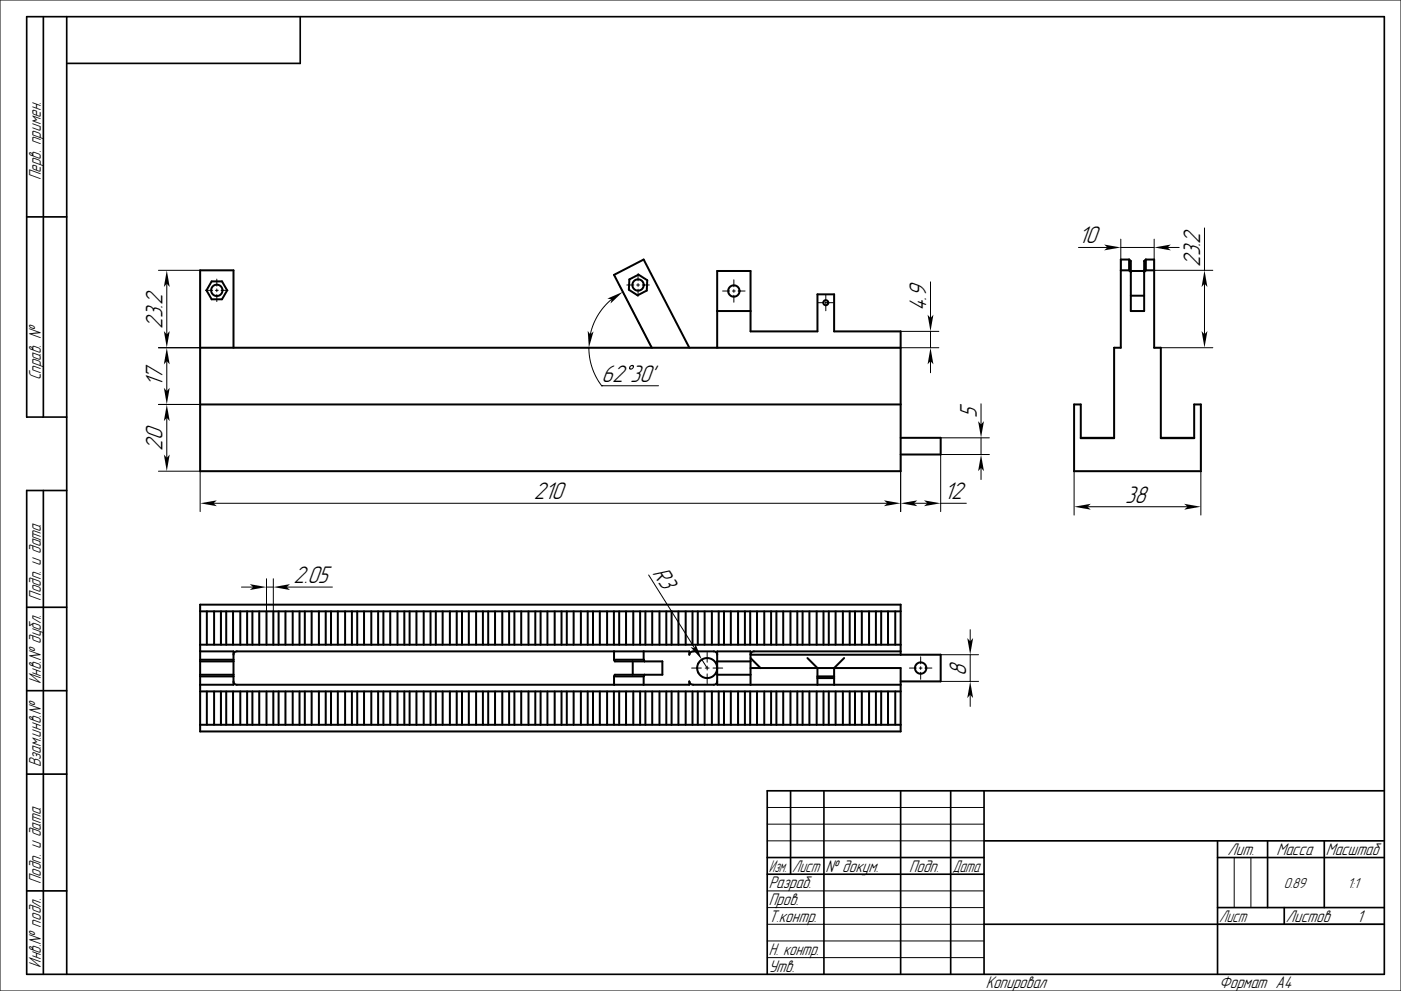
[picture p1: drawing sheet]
<svg xmlns="http://www.w3.org/2000/svg" width="420mm" height="297mm" viewBox="0 0 420 297" stroke-linecap="round" stroke-linejoin="round" font-family="sans-serif">
<g fill="none" stroke="#000" stroke-width=".3">
<path d="M0 0h420v297h-420zM323.3 74.2h8.7M336 74.2h10M336 71.7v9.3M346 71.7v9.3h17.6M350 74.2h3.5M361.1 68.3v12.7M47.5 81h12.5M50 85v15.2M61.6 87h2.1M64.6 87h.8M65 83.6v2.2"/>
<path d="M65 86.6v.8M65 88.3v2.1M66.3 87h2.1M183.4 89.7a18.9 18.9 0 0 0-6.4 10.5M185.6 85.3l9.8 18.9M187.9 85.4h2.1M190.9 85.4h.8M191.3 82v2.1M191.3 85v.8M191.3 86.7v2.1M192.5 85.4h2.1M216.6 87.2h2.1"/>
<path d="M219.6 87.2h.8M220 83.8v2.2M220 86.8v.8M220 88.5v2.1M221.3 87.2h2.1M245.1 90.7h1.6M247.3 90.7h.6M247.6 88.3v1.5M247.6 90.4v.6M247.6 91.6v1.5M248.5 90.7h1.5M270 99.3h11.5"/>
<path d="M279 84.5v10.8M279 99.3v4.9M361.1 85v15.2M47.5 104.2h12.5M50 108.2v9M174 104.2h107.5M176.5 104.2a18.9 18.9 0 0 0 3.9 11.4M180.4 115.6h.1M180.4 115.6h17M279 108.2v3.5M346 104.2h17.6M47.5 121.2h12.5"/>
<path d="M50 125.2v12M270 136.2v17.1M282 131.2h14.6M294.1 121v6.2M294.1 131.2v5M296.6 136.2h-14.6v17.1M47.5 141.2h12.5v12.1M64 150.8h202M274 150.8h4M282 150.8h7.7M294.1 140.2v3.5M322 141.2v13.2"/>
<path d="M326 151.9h30M360 141.2v13.2M72.4 175.9h3.5M79.9 175.9h2M79.9 173.4v9.8M81.9 173.4v9.8M85.9 175.9h13.7M194.5 172.3l13.8 22M210.4 197.7l1.6 2.5M212 195.5v3M212 199.6v1.2M276 196.8v2.2"/>
<path d="M276 199.8v.8M282 196.2h11.4M290.8 188.7v3.5M290.8 196.2v8M207.3 200.2h3M211.4 200.2h1.2M212 202v2.9M213.8 200.2h2.9M272.6 200.2h2.1M275.6 200.2h.8M276 201.5v2.1M277.3 200.2h2.1"/>
<path d="M282 204.2h11.4M290.8 208.2v3.5M230 252h65M230 242h65M230 247h65M370 257v15M375 257v15M230 277h65M230 267h65M230 272h65M365 277h50M230 282h65"/>
<path d="M230 287h65"/>
</g>
<g fill="none" stroke="#000" stroke-width=".5">
<path d="M13 5v120M20 5v287M90 5v14h-70M8 65h12M20 125h-12v-120h407v287h-407v-145h12M13 147v145M8 182h12M8 207h12M8 232h12M237 237v25M247 237v55M270 237v55"/>
<path d="M285 237v55M295 237v55M415 237h-185v55M230 257h65M295 252h120M365 257h50M365 252v40M380 252v20M397 252v20M8 267h12M230 262h65M295 277h120"/>
<path d="M365 272h50M385 272v5"/>
</g>
<g fill="none" stroke="#000" stroke-width=".6">
<path d="M338.5 77.8l.5 .4v15h4v-15l.5-.4M338.5 77.8h-2.5v26.4h-2v27.1h-10v-10.1h-2v20h38v-20h-2v10.1h-10v-27.1h-2v-26.4h-2.5M338.5 77.8v3.2M343.5 77.8v3.2M63.4 84.3h3.2l1.5 2.7-1.5 2.7h-3.2l-1.5-2.7zM188.7 83.7l2.7-1.4 2.6 1.7-.1 3.1-2.8 1.4-2.6-1.7zM215 93.2h10M336 81h2.5M338.5 81l.5 .5M339 81.2h4M339 88.6h4M343.5 81h2.5"/>
<path d="M343.5 81l-.5 .5M60 104.2h210M70 104.2v-23.2h-10v60.2h210v-41.9h-19.9v-11.1h-5v11.1h-20.1v-18.1h-10v23M195.4 104.2l-11.3-21.8 8.9-4.6 13.6 26.4M60 121.2h210M270 131.2h12v5h-12M324 131.2h10M348 131.2h10M60 195.2h10v10h-10M60 183.2h210M60 193.2h210M60 198.2h10"/>
<path d="M60 197.7h10M62 183.2v10M64.2 183.2v10M66.2 183.2v10M67.8 183.2v10M69.9 183.2v10M70 196.2l.3-.7 .7-.3h135.6v1l.2-.5 1-.5h6.2l.7 .3 .3 .7M72 183.2v10M74.1 183.2v10M75.7 183.2v10M77.7 183.2v10M79.9 183.2v10"/>
<path d="M81.9 183.2v10M83.5 183.2v10M85.6 183.2v10M87.7 183.2v10M89.8 183.2v10M91.4 183.2v10M93.4 183.2v10M95.6 183.2v10M97.6 183.2v10M99.2 183.2v10M101.3 183.2v10M103.5 183.2v10"/>
<path d="M105.5 183.2v10M107.1 183.2v10M109.1 183.2v10M111.3 183.2v10M113.4 183.2v10M114.9 183.2v10M117 183.2v10M119.2 183.2v10M121.2 183.2v10M122.8 183.2v10M124.8 183.2v10M127 183.2v10"/>
<path d="M129.1 183.2v10M130.6 183.2v10M132.7 183.2v10M134.9 183.2v10M136.9 183.2v10M138.5 183.2v10M140.6 183.2v10M142.7 183.2v10M144.8 183.2v10M146.4 183.2v10M148.4 183.2v10M150.6 183.2v10"/>
<path d="M152.6 183.2v10M154.2 183.2v10M156.3 183.2v10M158.4 183.2v10M160.5 183.2v10M162.1 183.2v10M164.1 183.2v10M166.3 183.2v10M168.3 183.2v10M169.9 183.2v10M172 183.2v10M174.1 183.2v10"/>
<path d="M176.2 183.2v10M177.8 183.2v10M179.8 183.2v10M182 183.2v10M184 183.2v10M184.1 195.2v2.5M184.1 197.7l.2 .5h14.3v4h-14.3l-.2 .5M184.1 197.7h8.9M185.6 183.2v10M187.7 183.2v10M189.7 198.2v4M189.8 183.2v10"/>
<path d="M191.9 183.2v10M193 195.2v2.5M193 197.7l.2 .5M193.5 183.2v10M195.5 183.2v10M197.7 183.2v10M199.7 183.2v10M201.3 183.2v10M203.4 183.2v10M205.6 183.2v10M207.6 183.2v10M209.2 183.2v10"/>
<path d="M211.2 183.2v10M213.4 183.2v10M215 198.2h10M215.5 183.2v10M217 183.2v10M219.1 183.2v10M221.3 183.2v10M223.3 183.2v10M224.9 183.2v10M225 197.2l3 3M226.9 183.2v10M229.1 183.2v10"/>
<path d="M231.2 183.2v10M232.8 183.2v10M234.8 183.2v10M237 183.2v10M239 183.2v10M240.6 183.2v10M242.1 197.2l3 3v5M242.7 183.2v10M244.8 183.2v10M246.9 183.2v10M248.5 183.2v10M250.5 183.2v10"/>
<path d="M252.7 183.2v10M253.1 197.2l-3 3v5M254.7 183.2v10M256.3 183.2v10M258.4 183.2v10M260.5 183.2v10M262.6 183.2v10M264.2 183.2v10M266.2 183.2v10M268.4 183.2v10M270 195.2h-44l-.7 .3-.3 .7h57v8h-12M270 196.2v-15h-210v38h210v-19h-45"/>
<path d="M60 217.2h210M60 207.2h210M60 202.7h10M60 202.2h10M62 207.2v10M64.2 207.2v10M66.2 207.2v10M67.8 207.2v10M69.9 207.2v10M70 204.2l.3 .7 .7 .3h135.6v-1l.2 .5 1 .5h6.2l.7-.3 .3-.7M72 207.2v10M74.1 207.2v10"/>
<path d="M75.7 207.2v10M77.7 207.2v10M79.9 207.2v10M81.9 207.2v10M83.5 207.2v10M85.6 207.2v10M87.7 207.2v10M89.8 207.2v10M91.4 207.2v10M93.4 207.2v10M95.6 207.2v10M97.6 207.2v10"/>
<path d="M99.2 207.2v10M101.3 207.2v10M103.5 207.2v10M105.5 207.2v10M107.1 207.2v10M109.1 207.2v10M111.3 207.2v10M113.4 207.2v10M114.9 207.2v10M117 207.2v10M119.2 207.2v10M121.2 207.2v10"/>
<path d="M122.8 207.2v10M124.8 207.2v10M127 207.2v10M129.1 207.2v10M130.6 207.2v10M132.7 207.2v10M134.9 207.2v10M136.9 207.2v10M138.5 207.2v10M140.6 207.2v10M142.7 207.2v10M144.8 207.2v10"/>
<path d="M146.4 207.2v10M148.4 207.2v10M150.6 207.2v10M152.6 207.2v10M154.2 207.2v10M156.3 207.2v10M158.4 207.2v10M160.5 207.2v10M162.1 207.2v10M164.1 207.2v10M166.3 207.2v10M168.3 207.2v10"/>
<path d="M169.9 207.2v10M172 207.2v10M174.1 207.2v10M176.2 207.2v10M177.8 207.2v10M179.8 207.2v10M182 207.2v10M184 207.2v10M184.1 202.7v2.5M184.1 202.7h8.9M185.6 207.2v10M187.7 207.2v10"/>
<path d="M189.8 207.2v10M191.9 207.2v10M193 202.7v2.5M193.2 202.2l-.2 .5M193.5 207.2v10M195.5 207.2v10M197.7 207.2v10M199.7 207.2v10M201.3 207.2v10M203.4 207.2v10M205.6 207.2v10M207.6 207.2v10"/>
<path d="M209.2 207.2v10M211.2 207.2v10M213.4 207.2v10M215 202.2h10M215.5 207.2v10M217 207.2v10M219.1 207.2v10M221.3 207.2v10M223.3 207.2v10M224.9 207.2v10M225 205.2v-10h-10v10h55M226.9 207.2v10"/>
<path d="M229.1 207.2v10M231.2 207.2v10M232.8 207.2v10M234.8 207.2v10M237 207.2v10M239 207.2v10M240.6 207.2v10M242.7 207.2v10M244.8 207.2v10M245.1 202.7h5M245.1 203.2h5M246.9 207.2v10"/>
<path d="M248.5 207.2v10M250.5 207.2v10M252.7 207.2v10M254.7 207.2v10M256.3 207.2v10M258.4 207.2v10M260.5 207.2v10M262.6 207.2v10M264.2 207.2v10M266.2 207.2v10M268.4 207.2v10"/>
<circle cx="65" cy="87" r="1.7"/>
<circle cx="191.3" cy="85.4" r="1.7"/>
<circle cx="220" cy="87.2" r="1.7"/>
<circle cx="247.6" cy="90.7" r=".75"/>
<circle cx="212" cy="200.2" r="3"/>
<circle cx="276" cy="200.2" r="1.7"/>
</g>
<g fill="#000">
<path d="M331 73.3l5 .9-5 .8 1-.8z" fill-rule="evenodd"/>
<path d="M346 74.2l5-.9-1 .9 1 .8z" fill-rule="evenodd"/>
<path d="M49.1 99.2l.9 1 .9-1-.9 5z" fill-rule="evenodd"/>
<path d="M50 81l.9 5-.9-1-.9 1z" fill-rule="evenodd"/>
<path d="M176.2 99.2l.8 1 .9-.9-1.4 4.9z" fill-rule="evenodd"/>
<path d="M182.1 89.5l4.6-2-3.7 3.5 .4-1.3z" fill-rule="evenodd"/>
<path d="M278.1 94.3l.9 1 .8-1-.8 5z" fill-rule="evenodd"/>
<path d="M360.2 99.2l.9 1 .9-1-.9 5z" fill-rule="evenodd"/>
<path d="M361.1 81l.9 5-.9-1-.9 1z" fill-rule="evenodd"/>
<path d="M49.1 116.2l.9 1 .9-1-.9 5z" fill-rule="evenodd"/>
<path d="M50 104.2l.9 5-.9-1-.9 1z" fill-rule="evenodd"/>
<path d="M188.8 109.7l1-.3 .2 .6-.5 .7-.6 .1-.3-.5zM188.9 110.1a.4 .4 0 0 0 .8 0 .4 .4 0 0 0-.8 0z" fill-rule="evenodd"/>
<path d="M279 104.2l.8 5-.8-1-.9 1z" fill-rule="evenodd"/>
<path d="M49.1 136.2l.9 1 .9-1-.9 5z" fill-rule="evenodd"/>
<path d="M50 121.2l.9 5-.9-1-.9 1z" fill-rule="evenodd"/>
<path d="M293.2 126.2l.9 1 .9-1-.9 5z" fill-rule="evenodd"/>
<path d="M60 150.8l5-.8-1 .8 1 .9z" fill-rule="evenodd"/>
<path d="M265 150l5 .8-5 .9 1-.9z" fill-rule="evenodd"/>
<path d="M270 150.8l5-.8-1 .8 1 .9z" fill-rule="evenodd"/>
<path d="M277 150l5 .8-5 .9 1-.9z" fill-rule="evenodd"/>
<path d="M294.1 136.2l.9 5-.9-1-.9 1z" fill-rule="evenodd"/>
<path d="M322 151.9l5-.9-1 .9 1 .8z" fill-rule="evenodd"/>
<path d="M355 151l5 .9-5 .8 1-.8z" fill-rule="evenodd"/>
<path d="M74.9 175.1l5 .8-5 .9 1-.9z" fill-rule="evenodd"/>
<path d="M81.9 175.9l5-.8-1 .8 1 .9z" fill-rule="evenodd"/>
<path d="M207 193.9l1.3 .4 .2-1.3 1.9 4.7z" fill-rule="evenodd"/>
<path d="M290 191.2l.8 1 .9-1-.9 5z" fill-rule="evenodd"/>
<path d="M290.8 204.2l.9 5-.9-1-.8 1z" fill-rule="evenodd"/>
</g>
<g font-size="6.7">
<text x="323.3" y="72.9">10</text>
<text x="359.8" y="80" transform="rotate(-90 359.8 80)">23.2</text>
<text x="277.7" y="93.3" transform="rotate(-90 277.7 93.3)">4.9</text>
<text x="48.8" y="98.5" transform="rotate(-90 48.8 98.5)">23.2</text>
<text x="48.8" y="116.1" transform="rotate(-90 48.8 116.1)">17</text>
<text x="180.4" y="114.4">62</text>
<text x="188.9" y="114.4">30'</text>
<text x="292.8" y="125.2" transform="rotate(-90 292.8 125.2)">5</text>
<text x="48.8" y="135.1" transform="rotate(-90 48.8 135.1)">20</text>
<text x="160" y="149.6">210</text>
<text x="283" y="149.6">12</text>
<text x="337.3" y="150.6">38</text>
<text x="195.5" y="171.7" transform="rotate(58 195.5 171.7)">R3</text>
<text x="87.9" y="174.7">2.05</text>
<text x="289.6" y="202.5" transform="rotate(-90 289.6 202.5)">8</text>
</g>
<g font-size="4.7">
<text x="12.2" y="54" transform="rotate(-90 12.2 54)">Перв. примен.</text>
<text x="12.2" y="114" transform="rotate(-90 12.2 114)">Справ. №</text>
<text x="12.2" y="180" transform="rotate(-90 12.2 180)">Подп. и дата</text>
<text x="12.2" y="205" transform="rotate(-90 12.2 205)">Инв.№ дубл.</text>
<text x="12.2" y="230" transform="rotate(-90 12.2 230)">Взам.инв.№</text>
<text x="368" y="256.2">Лит.</text>
<text x="382.7" y="256.2">Масса</text>
<text x="397.5" y="256.2">Масштаб</text>
<text x="230.5" y="261.3">Изм.</text>
<text x="237.5" y="261.3">Лист</text>
<text x="247.5" y="261.3">№ докум.</text>
<text x="272.5" y="261.3">Подп.</text>
<text x="285.5" y="261.3">Дата</text>
<text x="12.2" y="265" transform="rotate(-90 12.2 265)">Подп. и дата</text>
<text x="230.5" y="266.3">Разраб.</text>
<text x="230.5" y="271.3">Пров.</text>
<text x="230.5" y="276.3">Т.контр.</text>
<text x="365.5" y="276.2">Лист</text>
<text x="385.5" y="276.2">Листов</text>
<text x="406.8" y="276.3">1</text>
<text x="230.5" y="286.3">Н. контр.</text>
<text x="12.2" y="290" transform="rotate(-90 12.2 290)">Инв.№ подл.</text>
<text x="230.5" y="291.3">Утв.</text>
<text x="295.5" y="296.3">Копировал</text>
<text x="365.5" y="296.3">Формат A4</text>
</g>
<g font-size="4">
<text x="384.9" y="266">0.89</text>
<text x="404" y="266">1:1</text>
</g>
</svg>
